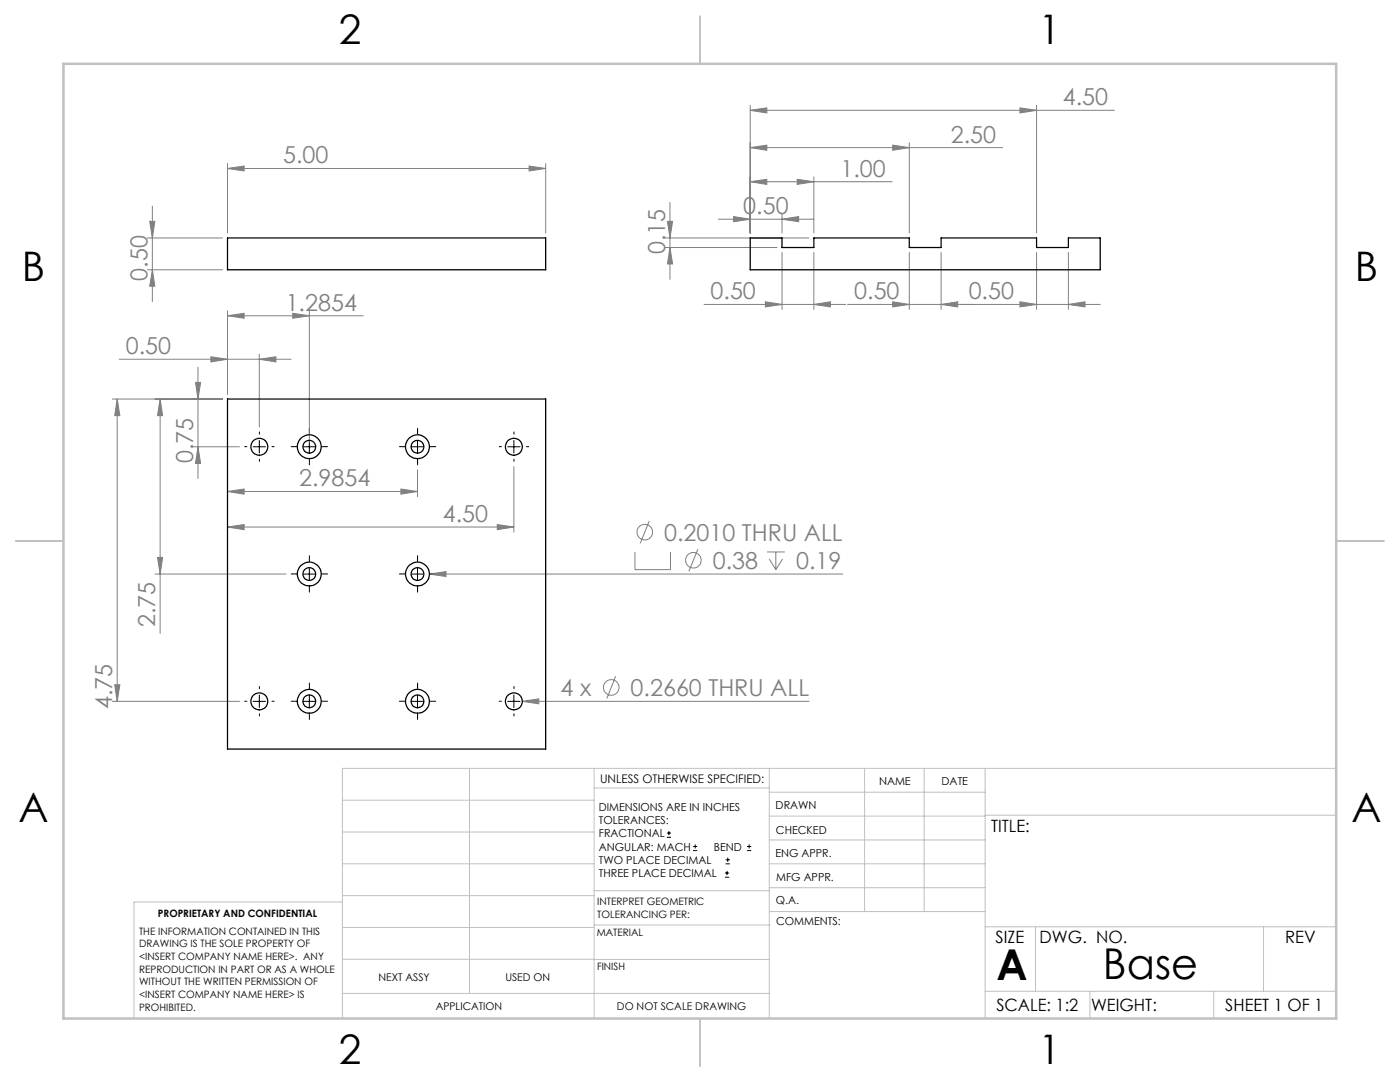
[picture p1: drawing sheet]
<svg xmlns="http://www.w3.org/2000/svg" width="279mm" height="216mm" viewBox="0 0 279 216" stroke-linecap="round" stroke-linejoin="round" font-family="sans-serif">
<g fill="none" stroke="#808080" stroke-width=".2">
<path d="M45.4 33.6l3.3-.5v1zM45.4 32.6v13.9M45.4 33.6h63.5M105.6 33.1l3.3 .5-3.3 .5zM108.9 32.6v13.9M149.7 36.3l3.3-.5v1zM149.7 29.5l3.3-.5v1zM149.7 22l3.3-.5v1zM149.7 21v25.5M149.7 36.3h28.3M149.7 29.5h50.4M149.7 22h72.7"/>
<path d="M159.1 35.8l3.3 .5-3.3 .5zM162.4 35.3v11.2M178.2 29l3.3 .5-3.3 .5zM181.5 28.5v18M203.6 21.5l3.3 .5-3.3 .5zM206.9 21v25.5M29.4 47.5h15M29.4 53.8h15M29.9 44.2h1l-.5 3.3zM30.4 53.8l.5 3.3h-1zM30.4 41.1v19.1M132.7 49.4h22.4"/>
<path d="M132.7 47.5h28.7M133.2 44.2h1l-.5 3.3zM133.7 49.4l.5 3.3h-1zM133.7 40.4v15.3M143.4 43.7h19M146.4 43.2l3.3 .5-3.3 .5zM156.1 43.7l3.3-.5v1zM156.1 42.7v3.8M156.1 50.4v11.3M162.4 50.4v11.3M181.5 50.4v11.3M187.8 50.4v11.3"/>
<path d="M206.9 50.4v11.3M213.2 50.4v11.3M22.4 79.6h22M23.4 79.6l.5 3.3h-1zM23.4 79.6v60.3M23.8 71.7h34.3M32 79.6l.5 3.3h-1.1zM32 79.6v46.8M39 76.3h1l-.5 3.3zM39.5 73.3v22.2M42.1 71.2l3.3 .5-3.3 .5zM45.4 63l3.3-.5v1z"/>
<path d="M45.4 62v16.6M45.4 63h27.1M51.8 71.7l3.3-.5v1zM51.8 70.7v14.5M58.4 62.5l3.3 .5-3.3 .5zM61.7 62v26.2M140.5 60.7h28.3M152.8 60.2l3.3 .5-3.3 .5zM162.4 60.7l3.3-.5v1zM169.2 60.7h50.4M178.2 60.2l3.3 .5-3.3 .5zM187.8 60.7l3.3-.5v1z"/>
<path d="M203.6 60.2l3.3 .5-3.3 .5zM213.2 60.7l3.3-.5v1zM38.5 89.1h9.3M39.5 89.1l.5 3.4h-1zM45.4 98.1l3.3-.5v1zM45.4 98.1h37.9M80 97.6l3.3 .5-3.3 .5zM83.3 93.8v5.3M102.6 93.1v13.1M30.9 114.5h26.2M31.4 111.2h1.1l-.5 3.3zM45.4 105.2l3.3-.5v1z"/>
<path d="M45.4 105.2h57.2M85.7 114.5l3.3-.4v.9zM85.7 114.5h82.5M99.2 104.7l3.4 .5-3.4 .5zM126.7 110.1v3.6h7.1v-3.6M129.6 104l-1.8 4.4M139.3 109.6l-1.8 4.4M153.1 110.1h3.5M153.5 111.5l1.3 2.2M154.8 110.1v3.6M156.2 111.5l-1.4 2.2M22.4 139.9h25.4"/>
<path d="M22.9 136.6h1l-.5 3.3zM104.2 139.9l3.3-.4v.9zM104.2 139.9h57.3M122.9 134.9l-1.8 4.5"/>
<circle cx="128.7" cy="106.2" r="1.55"/>
<circle cx="138.4" cy="111.8" r="1.55"/>
<circle cx="122" cy="137.2" r="1.56"/>
</g>
<g fill="none" stroke="#000" stroke-width=".2">
<path d="M50.5 89.1h2.5M51.8 87.9v2.5M60.5 89.1h2.5M61.7 87.9v2.5M82.1 89.1h2.5M83.3 87.9v2.5M101.3 89.1h2.5M102.6 87.9v2.5M60.5 114.5h2.5M61.7 113.3v2.5M82.1 114.5h2.5M83.3 113.3v2.5"/>
<path d="M50.5 139.9h2.5M51.8 138.7v2.5M60.5 139.9h2.5M61.7 138.7v2.5M82.1 139.9h2.5M83.3 138.7v2.5M101.3 139.9h2.5M102.6 138.7v2.5M133.1 167.1h.8M133.1 166.2h.8M133.5 165.8v.9M138.3 169.7h.8"/>
<path d="M138.3 168.9h.8M138.7 168.5v.8M144.7 175h.8M144.7 174.2h.8M144.8 172.4h.9M144.8 171.6h.9M145.1 173.8v.8M145.2 171.1v.9M149.1 169.7h.8M149.1 168.9h.8M149.5 168.5v.8"/>
</g>
<g fill="none" stroke="#000" stroke-width=".2" stroke-dasharray="15.2 1.3 1.3 1.3">
<path d="M49.3 89.1h-.5M51.8 86.6v-.4M51.8 91.6v.5M54.3 89.1h.4M59.2 89.1h-1.1M61.7 86.6v-1.1M61.7 91.6v1.2M64.2 89.1h1.2M80.8 89.1h-1.1M83.3 86.6v-1.1M83.3 91.6v1.2M85.8 89.1h1.2"/>
<path d="M100.1 89.1h-.5M102.6 86.6v-.4M102.6 91.6v.5M105.1 89.1h.4M59.2 114.5h-1.1M61.7 112v-1.1M61.7 117v1.2M64.2 114.5h1.2M80.8 114.5h-1.1M83.3 112v-1.1M83.3 117v1.2M85.8 114.5h1.2"/>
<path d="M49.3 139.9h-.5M51.8 137.4v-.4M54.3 139.9h.4M59.2 139.9h-1.1M61.7 137.4v-1.1M64.2 139.9h1.2M80.8 139.9h-1.1M83.3 137.4v-1.1M85.8 139.9h1.2M100.1 139.9h-.5M102.6 137.4v-.4M105.1 139.9h.4"/>
<path d="M51.8 142.4v.5M61.7 142.4v1.2M83.3 142.4v1.2M102.6 142.4v.5"/>
</g>
<g fill="none" stroke="#c0c0c0" stroke-width=".2">
<path d="M68.3 159.7h50.3M93.7 153.3v44.9M118.6 153.3v49.9M118.6 157.2h34.9M153.5 153.3v49.9M153.5 158.1h43.1M172.5 153.3v28.6M184.4 153.3v28.6M196.6 153.3v49.9M266.7 153.3h-198.4v49.9M68.3 178.7h50.3M68.3 172.4h50.3"/>
<path d="M68.3 166h50.3M68.3 180h-41.6v23.2M118.6 177.7h35M153.5 167.6h43.1M153.5 162.8h43.1M153.5 172.4h43.1M153.5 177.1h43.1M196.6 162.7h70.1M68.3 198.2h85.2M68.3 191.4l85.2 .1M68.3 185.1h50.3M118.6 184.6h35"/>
<path d="M153.6 181.9h43M196.6 197.8h70.1M196.6 184.9h70.1M206.7 184.9v12.9M217.5 197.8v5.4M242.2 197.8v5.4M252.2 184.9v12.9"/>
</g>
<path d="M139.7 3.2v9.5M3.1 107.9h9.6M266.7 107.9h9.5M139.7 203.2v9.6" fill="none" stroke="#c0c0c0" stroke-width=".25"/>
<path d="M12.7 12.7h254v190.5h-254z" fill="none" stroke="#c0c0c0" stroke-width=".5"/>
<g fill="#808080">
<path d="M85.7 114.5l3.3-.4v.9z"/>
<path d="M104.2 139.9l3.3-.4v.9z"/>
<path d="M45.4 33.6l3.3-.5v1zM105.6 33.1l3.3 .5-3.3 .5zM146.4 43.2l3.3 .5-3.3 .5zM156.1 43.7l3.3-.5v1zM152.8 60.2l3.3 .5-3.3 .5zM162.4 60.7l3.3-.5v1zM178.2 60.2l3.3 .5-3.3 .5zM187.8 60.7l3.3-.5v1zM203.6 60.2l3.3 .5-3.3 .5zM213.2 60.7l3.3-.5v1zM149.7 36.3l3.3-.5v1zM159.1 35.8l3.3 .5-3.3 .5zM149.7 29.5l3.3-.5v1zM178.2 29l3.3 .5-3.3 .5zM149.7 22l3.3-.5v1zM203.6 21.5l3.3 .5-3.3 .5z"/>
<path d="M133.7 49.4l.5 3.3h-1zM133.2 44.2h1l-.5 3.3z"/>
<path d="M29.9 44.2h1l-.5 3.3zM30.4 53.8l.5 3.3h-1zM39 76.3h1l-.5 3.3zM39.5 89.1l.5 3.4h-1zM23.4 79.6l.5 3.3h-1zM22.9 136.6h1l-.5 3.3zM32 79.6l.5 3.3h-1.1zM31.4 111.2h1.1l-.5 3.3z"/>
<path d="M42.1 71.2l3.3 .5-3.3 .5zM51.8 71.7l3.3-.5v1zM45.4 63l3.3-.5v1zM58.4 62.5l3.3 .5-3.3 .5zM45.4 98.1l3.3-.5v1zM80 97.6l3.3 .5-3.3 .5zM45.4 105.2l3.3-.5v1zM99.2 104.7l3.4 .5-3.4 .5z"/>
</g>
<g fill="none" stroke="#000" stroke-width=".25">
<path d="M45.4 47.5h63.5v6.3h-63.5zM149.7 47.5h6.4v1.9h6.3v-1.9h19.1v1.9h6.3v-1.9h19.1v1.9h6.3v-1.9h6.4v6.3h-69.9zM45.4 79.6h63.5v69.9h-63.5z"/>
<circle cx="51.7" cy="89.1" r="1.69"/>
<circle cx="61.7" cy="89.1" r="1.28"/>
<circle cx="61.7" cy="89.1" r="2.38"/>
<circle cx="83.3" cy="89.1" r="1.28"/>
<circle cx="83.3" cy="89.1" r="2.38"/>
<circle cx="102.5" cy="89.1" r="1.69"/>
<circle cx="61.7" cy="114.5" r="1.28"/>
<circle cx="61.7" cy="114.5" r="2.38"/>
<circle cx="83.3" cy="114.5" r="1.28"/>
<circle cx="83.3" cy="114.5" r="2.38"/>
<circle cx="51.7" cy="139.9" r="1.69"/>
<circle cx="61.7" cy="139.9" r="1.28"/>
<circle cx="61.7" cy="139.9" r="2.38"/>
<circle cx="83.3" cy="139.9" r="1.28"/>
<circle cx="83.3" cy="139.9" r="2.38"/>
<circle cx="102.5" cy="139.9" r="1.69"/>
</g>
<g font-size="8.5">
<text x="198.9" y="195.5">A</text>
<text x="220.1" y="195.4">Base</text>
</g>
<g font-size="8.1">
<text x="67.6" y="8.9">2</text>
<text x="207.3" y="8.9">1</text>
<text x="4.4" y="56.1">B</text>
<text x="270.4" y="56.1">B</text>
<text x="3.7" y="164.1">A</text>
<text x="269.7" y="164.1">A</text>
<text x="67.6" y="212.4">2</text>
<text x="207.3" y="212.4">1</text>
</g>
<g font-size="4.7" fill="#808080">
<text x="212.1" y="21">4.50</text>
<text x="189.8" y="28.4">2.50</text>
<text x="56.5" y="32.6">5.00</text>
<text x="167.7" y="35.2">1.00</text>
<text x="148.3" y="42.7">0.50</text>
<text x="132.7" y="50.7" transform="rotate(-90 132.7 50.7)">0.15</text>
<text x="29.4" y="56" transform="rotate(-90 29.4 56)">0.50</text>
<text x="141.8" y="59.7">0.50</text>
<text x="170.5" y="59.7">0.50</text>
<text x="193.3" y="59.7">0.50</text>
<text x="57" y="62">1.2854</text>
<text x="25.1" y="70.7">0.50</text>
<text x="38.5" y="92.5" transform="rotate(-90 38.5 92.5)">0.75</text>
<text x="59.7" y="97.1">2.9854</text>
<text x="88.4" y="104.1">4.50</text>
<text x="132.6" y="107.9">0.2010 THRU ALL</text>
<text x="142.3" y="113.5">0.38</text>
<text x="158.9" y="113.5">0.19</text>
<text x="31" y="125.1" transform="rotate(-90 31 125.1)">2.75</text>
<text x="22.4" y="141.5" transform="rotate(-90 22.4 141.5)">4.75</text>
<text x="111.9" y="138.9">4 x</text>
<text x="125.9" y="138.9">0.2660 THRU ALL</text>
</g>
<g font-size="3.4">
<text x="197.8" y="166">TITLE:</text>
<text x="198.7" y="188.1">SIZE</text>
<text x="207.5" y="188.1">DWG. NO.</text>
<text x="256.5" y="188.2">REV</text>
<text x="198.8" y="201.7">SCALE: 1:2</text>
<text x="217.7" y="201.8">WEIGHT:</text>
<text x="244.5" y="201.7">SHEET 1 OF 1</text>
</g>
<text font-size="2.4" x="119.8" y="156.2">UNLESS OTHERWISE SPECIFIED:</text>
<g font-size="2.2">
<text x="119.5" y="161.8">DIMENSIONS ARE IN INCHES</text>
<text x="154.8" y="161.4">DRAWN</text>
<text x="175.4" y="156.6">NAME</text>
<text x="187.9" y="156.7">DATE</text>
<text x="119.5" y="164.4">TOLERANCES:</text>
<text x="119.5" y="167.1">FRACTIONAL</text>
<text x="154.9" y="166.3">CHECKED</text>
<text x="119.5" y="169.7">ANGULAR: MACH</text>
<text x="119.5" y="172.4">TWO PLACE DECIMAL</text>
<text x="142.5" y="169.7">BEND</text>
<text x="154.8" y="171">ENG APPR.</text>
<text x="119.5" y="175">THREE PLACE DECIMAL</text>
<text x="154.9" y="175.7">MFG APPR.</text>
<text x="154.9" y="180.4">Q.A.</text>
<text x="154.9" y="184.6">COMMENTS:</text>
</g>
<g font-size="2.1">
<text x="75.5" y="195.7">NEXT ASSY</text>
<text x="100.9" y="195.7">USED ON</text>
<text x="86.9" y="201.5">APPLICATION</text>
<text x="123.1" y="201.6">DO NOT SCALE DRAWING</text>
</g>
<g font-size="2">
<text x="31.5" y="182.9">PROPRIETARY AND CONFIDENTIAL</text>
<text x="119.2" y="180.6">INTERPRET GEOMETRIC</text>
<text x="119.2" y="183.1">TOLERANCING PER:</text>
<text x="27.8" y="186.5">THE INFORMATION CONTAINED IN THIS</text>
<text x="27.8" y="189">DRAWING IS THE SOLE PROPERTY OF</text>
<text x="27.8" y="191.6">&lt;INSERT COMPANY NAME HERE&gt;. ANY</text>
<text x="119.1" y="186.7">MATERIAL</text>
<text x="27.8" y="194.1">REPRODUCTION IN PART OR AS A WHOLE</text>
<text x="27.8" y="196.6">WITHOUT THE WRITTEN PERMISSION OF</text>
<text x="119.1" y="193.5">FINISH</text>
<text x="27.8" y="199.1">&lt;INSERT COMPANY NAME HERE&gt; IS</text>
<text x="27.8" y="201.7">PROHIBITED.</text>
</g>
</svg>
